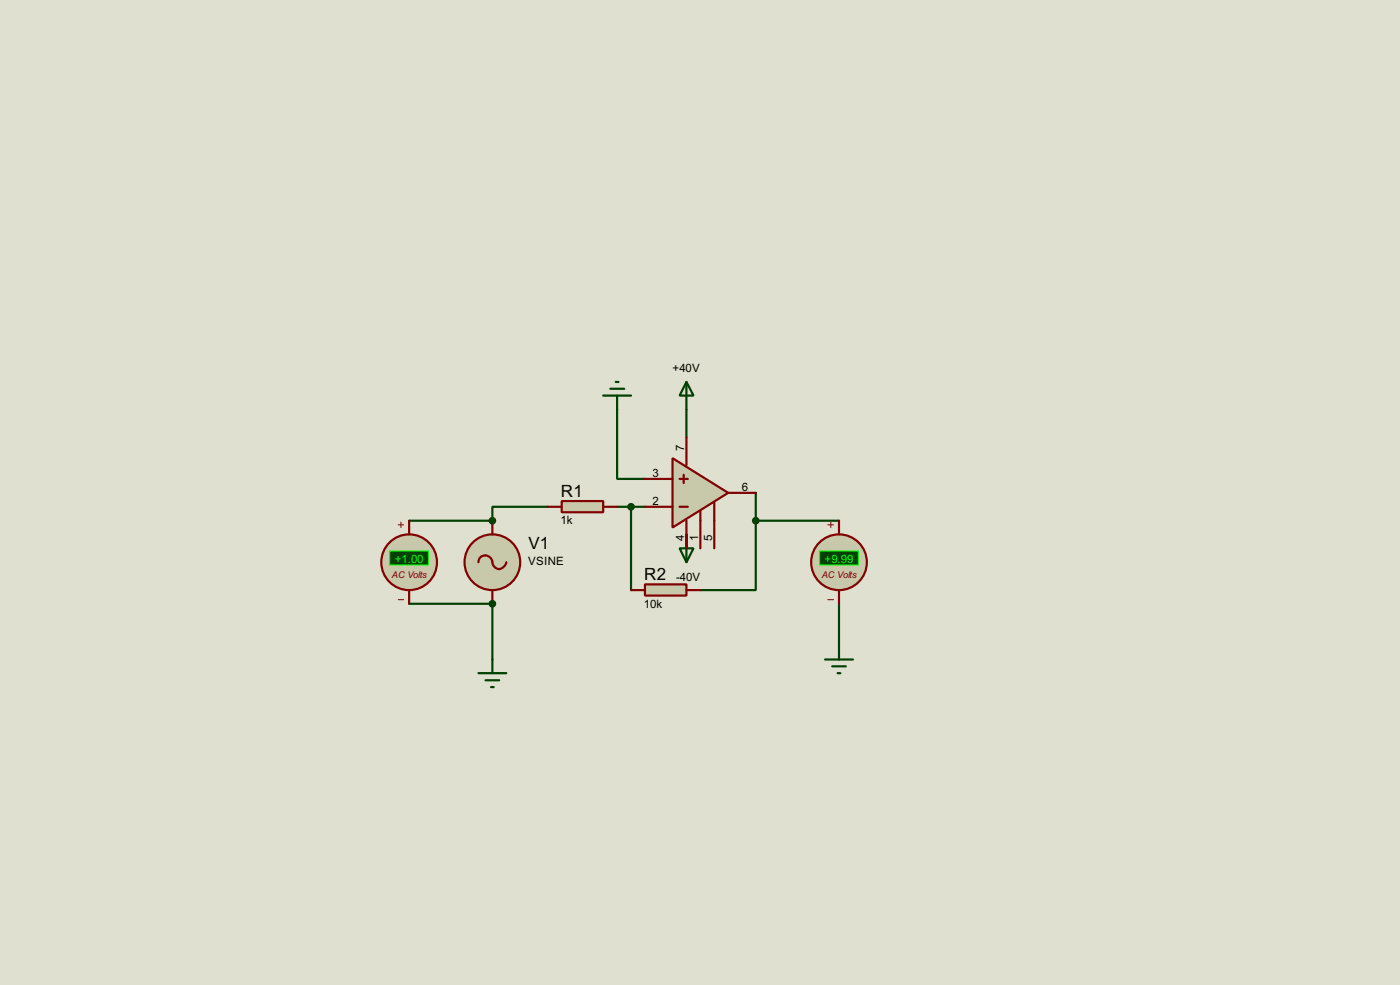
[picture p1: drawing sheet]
<svg xmlns="http://www.w3.org/2000/svg" width="256mm" height="180mm" viewBox="0 0 256 180" stroke-linecap="round" stroke-linejoin="round" font-family="sans-serif">
<path d="M0 0h256.5v180.3h-256.5z" fill="#e0e0d0"/>
<path d="M113.1 75v12.7h5.1M125.8 75v5.1M113.1 92.8h5.1M115.6 92.8v15.2M125.8 97.8v2.6M153.7 110.5v7.7" fill="none" stroke="#004000" stroke-width=".4"/>
<circle cx="90.2" cy="95.3" r=".2" fill="#004000"/>
<path d="M75 95.3h15.2M90.2 110.5v10.2" fill="none" stroke="#004000" stroke-width=".4"/>
<circle cx="90.2" cy="110.5" r=".2" fill="#004000"/>
<path d="M100.4 92.8h-10.2v2.5M138.5 95.3v12.7h-10.2M138.5 95.3h15.2M138.5 90.2v5.1M75 110.5h15.2" fill="none" stroke="#004000" stroke-width=".4"/>
<path d="M102.9 91.7h7.6v2.1h-7.6z" fill="#c8c8aa" stroke="#800000" stroke-width=".4"/>
<path d="M100.4 92.8h2.5M110.5 92.8h2.6" fill="none" stroke="#800000" stroke-width=".4"/>
<path d="M87.7 123.2h5.1M89 124.5h2.5M90 125.8h.5M90.2 120.7v2.5" fill="none" stroke="#004000" stroke-width=".4"/>
<path d="M118.2 107h7.6v2h-7.6z" fill="#c8c8aa" stroke="#800000" stroke-width=".4"/>
<path d="M115.6 108h2.6M125.8 108h2.5" fill="none" stroke="#800000" stroke-width=".4"/>
<circle cx="115.6" cy="92.8" r=".5" fill="#004000" stroke="#004000" stroke-width=".4"/>
<circle cx="90.2" cy="102.9" r="5.1" fill="#c8c8aa" stroke="#800000" stroke-width=".4"/>
<path d="M90.2 95.3v2.5M87.7 102.9a1.32 1.32 0 0 1 1.4-1.2 1.32 1.32 0 0 1 1.2 1.5 1.27 1.27 0 0 0 1.3 .9 1.27 1.27 0 0 0 1.2-1.2M90.2 108v2.5" fill="none" stroke="#800000" stroke-width=".4"/>
<path d="M125.8 69.9l1.3 2.5h-2.6zM125.8 69.9v5.1M125.8 97.8v5.1M124.5 100.4h2.6l-1.3 2.5z" fill="none" stroke="#004000" stroke-width=".4"/>
<path d="M123.2 83.9l10.2 6.3-10.2 6.4z" fill="#c8c8aa" stroke="#800000" stroke-width=".4"/>
<path d="M118.2 92.8h5M118.2 87.7h5M124.5 92.8h1.5M124.5 87.7h1.5M125.3 86.9v1.5M125.8 80.1v5M125.8 95.3v5.1M128.3 93.5v6.9M130.9 92v8.4M133.4 90.2h5.1" fill="none" stroke="#800000" stroke-width=".4"/>
<circle cx="153.7" cy="102.9" r="5.1" fill="#c8c8aa" stroke="#800000" stroke-width=".4"/>
<path d="M151.7 96.1h1M152.2 95.6v1M151.7 109.8h1" fill="none" stroke="#800000" stroke-width=".18"/>
<path d="M150.2 100.9h7.1v2.5h-7.1z" fill="#004000" stroke="#0f0" stroke-width=".2"/>
<path d="M153.7 95.3v2.5M153.7 108v2.5" fill="none" stroke="#800000" stroke-width=".4"/>
<path d="M110.5 72.4h5.1M111.8 71.2h2.6M112.8 69.9h.5M113.1 72.4v2.6M153.7 118.2v2.5M151.2 120.7h5.1M152.5 122h2.5M153.5 123.2h.5" fill="none" stroke="#004000" stroke-width=".4"/>
<circle cx="74.9" cy="102.9" r="5.1" fill="#c8c8aa" stroke="#800000" stroke-width=".4"/>
<path d="M73 96.1h1M73.5 95.6v1M73 109.8h1" fill="none" stroke="#800000" stroke-width=".18"/>
<path d="M71.4 100.9h7.1v2.5h-7.1z" fill="#004000" stroke="#0f0" stroke-width=".2"/>
<path d="M75 95.3v2.5M75 108v2.5" fill="none" stroke="#800000" stroke-width=".4"/>
<g fill="#004000" stroke="#004000" stroke-width=".4">
<circle cx="90.2" cy="95.3" r=".5"/>
<circle cx="90.2" cy="110.5" r=".5"/>
<circle cx="138.4" cy="95.3" r=".5"/>
</g>
<g font-size="3.5">
<text x="102.8" y="90.9">R1</text>
<text x="96.8" y="100.5">V1</text>
<text x="118" y="106.2">R2</text>
</g>
<g font-size="2.4">
<text x="123.2" y="68.1">+40V</text>
<text x="125.4" y="82.6" transform="rotate(-90 125.4 82.6)">7</text>
<text x="119.6" y="87.3">3</text>
<text x="135.9" y="89.8">6</text>
<text x="102.7" y="96">1k</text>
<text x="119.6" y="92.4">2</text>
<text x="125.4" y="99" transform="rotate(-90 125.4 99)">4</text>
<text x="127.9" y="99" transform="rotate(-90 127.9 99)">1</text>
<text x="130.5" y="99" transform="rotate(-90 130.5 99)">5</text>
<text x="96.8" y="103.5">VSINE</text>
<text x="123.9" y="106.3">-40V</text>
<text x="118" y="111.2">10k</text>
</g>
<g font-size="2.4" fill="#0f0">
<text x="72.3" y="103">+1.00</text>
<text x="151.1" y="103">+9.99</text>
</g>
<g font-size="1.9" fill="#800000">
<text x="71.8" y="105.9">AC Volts</text>
<text x="150.5" y="105.9">AC Volts</text>
</g>
</svg>
